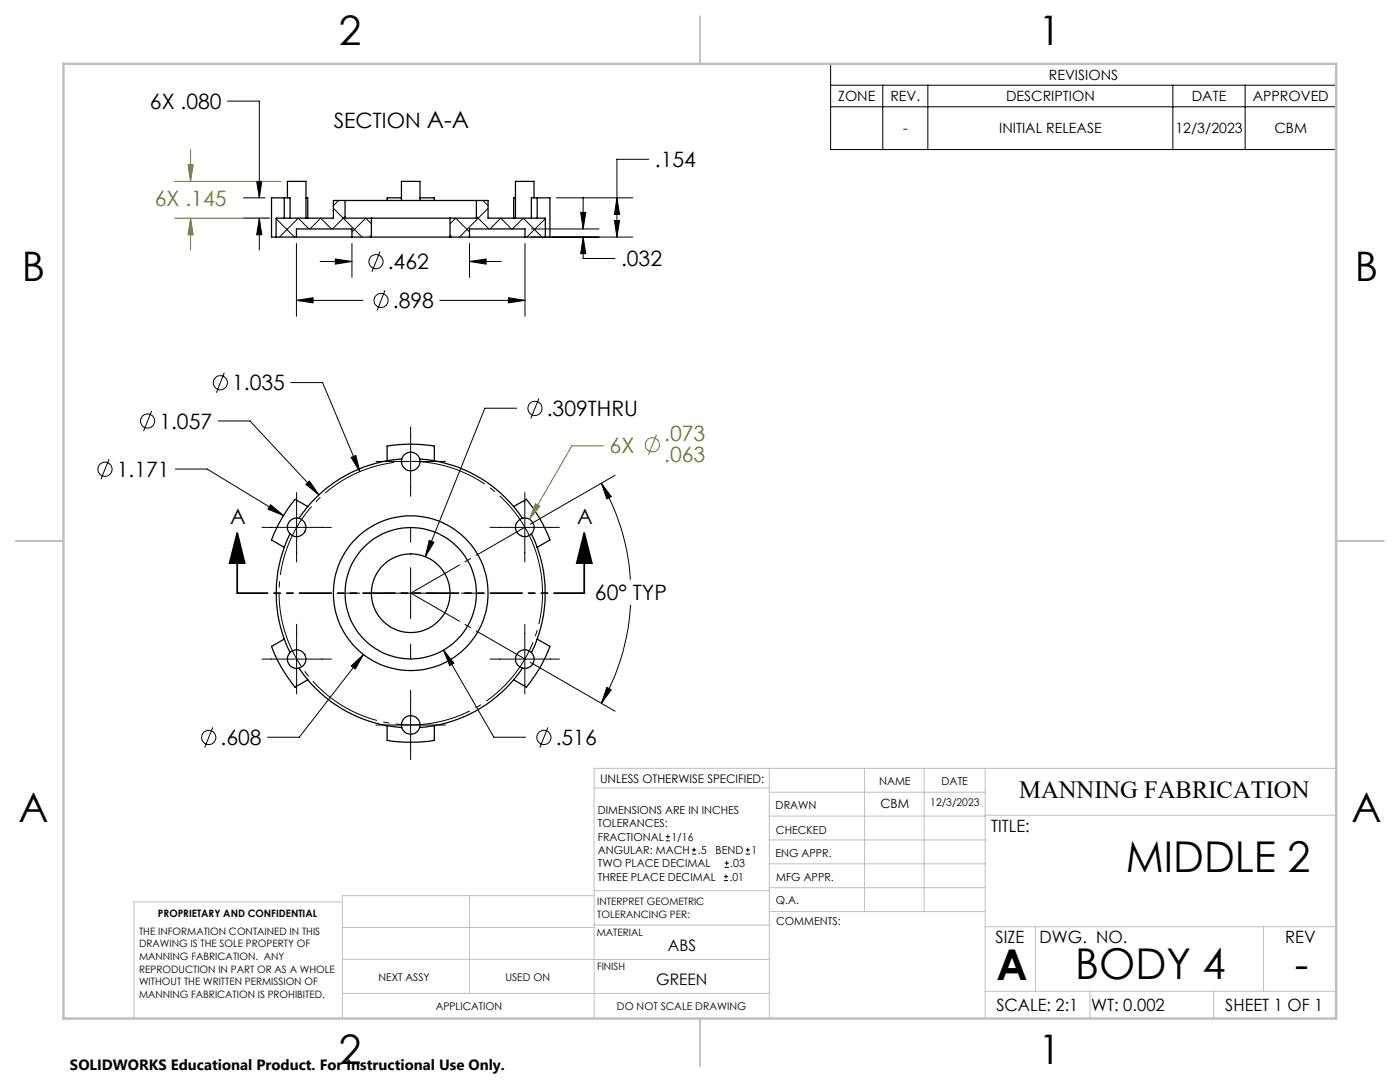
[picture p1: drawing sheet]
<svg xmlns="http://www.w3.org/2000/svg" width="279mm" height="216mm" viewBox="0 0 279 216" stroke-linecap="round" stroke-linejoin="round" font-family="sans-serif">
<g fill="none" stroke="#000" stroke-width=".25">
<path d="M56.7 39.5h1.2v4M56.7 39.5h-2.5v7.8h5M56.7 39.5v4M57.4 39.5v-3.3h3.7v7.3M61.1 39.5h.3v4M80.1 39.5h-2.8v.5M83.8 39.5h2.9v.5M102.9 39.5h-.4v4M106.6 39.5v-3.3h-3.7v7.3M107.2 39.5h-1.2v4M107.2 39.5h2.5v7.8h-4.9M107.2 39.5v4"/>
<path d="M59.2 47.3h11M59.2 47.3v-1.6h11v1.6M68.9 40h26.2M68.9 40h-2.4v3.5h-11.4v3.8M68.9 40v3.5h5.2M70.2 47.3h3.9M74.1 43.5h15.7M74.1 47.3h15.7M74.1 43.5v3.8M80.1 40v-3.8h3.7v3.8M89.8 47.3h3.9M89.8 43.5v3.8"/>
<path d="M93.7 47.3h11.1M93.7 47.3v-1.6h11.1v1.6M95.1 40v3.5h-5.3M95.1 40h2.3v3.5h11.4v3.8M77.3 91.9v-2.9a28.8 28.8 0 0 1 9.4 0v2.9M77.3 91.9a27.1 27.1 0 0 0-15.9 9.2M80.2 91.6l-2.9 .3M83.7 91.6l3 .3M86.7 91.9a27.1 27.1 0 0 1 15.8 9.2M56.7 109.2a27.1 27.1 0 0 0 0 18.3M57.9 106.5l-1.2 2.7M61.4 101.1l-2.5-1.5a29.2 29.2 0 0 0-4.7 8.1l2.5 1.5"/>
<path d="M61.4 101.1l-1.7 2.3M102.5 101.1l2.6-1.5a29.2 29.2 0 0 1 4.6 8.1l-2.5 1.5M102.5 101.1l1.8 2.3M106 106.5l1.2 2.7M107.2 109.2a27.1 27.1 0 0 1 0 18.3M56.7 127.5l1.2 2.7M56.7 127.5l-2.5 1.5a28.7 28.7 0 0 0 4.7 8.1l2.5-1.5M59.7 133.3l1.7 2.3M61.4 135.6a27.2 27.2 0 0 0 15.9 9.2M102.5 135.6a27.2 27.2 0 0 1-15.8 9.2M104.3 133.3l-1.8 2.3M107.2 127.5l-1.2 2.7"/>
<path d="M107.2 127.5l2.5 1.5a28.7 28.7 0 0 1-4.6 8.1l-2.6-1.5M77.3 144.8v2.9a31.6 31.6 0 0 0 9.4 0v-2.9M77.3 144.8l2.9 .4M86.7 144.8l-3 .4"/>
<circle cx="82" cy="92.1" r="1.86"/>
<circle cx="59.2" cy="105.2" r="1.86"/>
<circle cx="82" cy="118.4" r="13.1"/>
<circle cx="82" cy="118.4" r="15.4"/>
<circle cx="82" cy="118.4" r="7.8"/>
<circle cx="104.7" cy="105.2" r="1.86"/>
<circle cx="59.2" cy="131.5" r="1.86"/>
<circle cx="104.7" cy="131.5" r="1.86"/>
<circle cx="82" cy="144.7" r="1.86"/>
</g>
<g fill="none" stroke="#000" stroke-width=".2">
<path d="M165.8 12.7h100.9v17.1h-100.9zM165.8 17h100.9M176.2 17v12.8M185.2 17v12.8M234.1 17v12.8M248.5 17v12.8M45.4 20.2h6.4v19.3M48.6 39.5h4.3M51.2 36.2h1l-.4 3.3zM111 39.5h15.3M116.4 39.3v6.4M123.1 39.5l.5 3.3h-1z"/>
<path d="M129.5 31.8h-6.4v15.5M165.8 21.3h100.9M48.6 43.5h5.2M51.8 43.5l.4 3.3h-1zM51.8 43.5v6.4M55.1 43.6l3.7 3.7M59.2 59.9l3.3-.5v1zM59.2 48.6v14.5M59.2 59.9h13.2M61.7 45.7l-2.2-2.2-3.7 3.8M61.9 45.7l2.1-2.2 2.1 2.2M63.9 52.2h6.3"/>
<path d="M66.5 41.6l5.7 5.7M66.9 51.7l3.3 .5-3.3 .5zM67.6 40l-1.1 1M68.9 43.2l-2.5 2.5M70.2 48.6v6.8M74.1 44.7l-1.1-1.2-2.8 2.8M74.1 46.9l-.4 .4M75.8 50.2l-1.6 4M76.8 57.9l-1.6 4.1M87.8 59.9h17M89.8 44.7l1.1-1.2 2.8 2.8M89.8 46.9l.4 .4"/>
<path d="M93.7 52.2l3.3-.5v1zM93.7 48.6v6.8M93.7 52.2h6.3M95.1 43.2l2.5 2.5M96.4 40l1 1M97.4 41.6l-5.7 5.7M97.8 45.7l2.1-2.2 2.2 2.2M101.5 59.4l3.3 .5-3.3 .5zM102.3 45.7l2.1-2.2 3.8 3.8M104.8 48.6v14.5M106 45.7h13.6M106 47.3h20.3"/>
<path d="M108.8 43.6l-3.6 3.7M115.9 42.4h1l-.5 3.3zM116.4 47.3l.5 3.3h-1zM116.4 47.3v4.3h6.3M122.6 44h1l-.5 3.3zM44.8 74.4l-1.6 4M58 76.3h6.4l7.4 17.8M107.6 79.5l-1.7 4M21.8 91.6l-1.7 4M30.3 82l-1.7 4M35 93.6h6.3l15.3 9.3M43.5 84h6.4l13.7 14.7"/>
<path d="M59.2 98.3v13.8M61 96.7l.8-.7 1.8 2.7zM70.1 91.3l.9-.4 .8 3.2zM75 92.1h13.9M82 85.2v13.8M103.1 81.5h-6.3l-11.9 29.6M104.7 98.3v13.8M120 96.4l2 2.7-.9 .5zM120 96.4a43.4 43.4 0 0 1 5.8 19.3M122.8 94.8l-17 9.8M52.3 105.2h13.8M54 100.7l2.6 2.2-3.1-1.3z"/>
<path d="M69 118.4h2.8M76.9 118.4h10.1M82 105.4v2.8M82 113.3v10.1M85.7 107.8l.9 .4-1.7 2.9zM92.1 118.4h2.8M97.8 105.2h13.9M52.3 131.5h13.8M59.2 124.6v13.9M70.1 132.9l2.4-2.3-1.6 2.9zM72.5 130.6l-12.8 16.5h-6.3M82 128.5v2.8"/>
<path d="M82 137.7v13.9M88.5 129.7l2.1 2.6-.9 .5zM88.5 129.7l10.1 17.4h6.3M97.8 131.5h13.9M104.7 124.6v13.9M105.8 132.2l17 9.7M121.1 137.2l.9 .5-2 2.6zM125.8 120.7a44.2 44.2 0 0 1-5.8 19.6M42.5 145.1l-1.6 4.1M75 144.7h13.9M109.4 145.1l-1.7 4.1M132.9 167.8h.8"/>
<path d="M132.9 166.9h.8M133.3 166.5v.9M138.1 170.4h.8M138.1 169.6h.8M138.5 169.2v.8M144.5 175.7h.8M144.5 174.9h.8M144.6 173.1h.9M144.6 172.2h.9M144.9 174.5v.8M145 171.8v.8M148.8 170.4h.8"/>
<path d="M148.8 169.6h.8M149.2 169.2v.8"/>
<circle cx="75" cy="52.2" r="1.41"/>
<circle cx="76.1" cy="59.9" r="1.41"/>
<circle cx="44" cy="76.4" r="1.42"/>
<circle cx="21" cy="93.6" r="1.41"/>
<circle cx="29.5" cy="84" r="1.41"/>
<circle cx="106.8" cy="81.5" r="1.41"/>
<circle cx="41.7" cy="147.2" r="1.41"/>
<circle cx="108.5" cy="147.2" r="1.41"/>
</g>
<g fill="none" stroke="#808000" stroke-width=".2">
<path d="M34.9 36.2h21.2M37.5 32.9h1.1l-.6 3.3zM38 29.8v6.4M34.9 43.5h18.9M38 43.5l.6 3.3h-1.1zM38 43.5v6.4M120.5 89h-6.4l-8.4 14.6M131 86.7l-1.6 4.1M106.9 100.5l.8 .5-2 2.6z"/>
<circle cx="130.2" cy="88.8" r="1.41"/>
</g>
<path d="M47.3 106.4l1.5 6h-3zM47.3 106.4v12M116.6 106.4l1.5 6h-3zM116.6 106.4v12" fill="none" stroke="#000" stroke-width=".35"/>
<path d="M107.1 110.7a26.3 26.3 0 0 0-44-10.6 26.3 26.3 0 0 0 12 43.6 26.3 26.3 0 0 0 32.4-31.6l-.4-1.4" fill="none" stroke="#000" stroke-width=".2" stroke-dasharray="15.2 1.3 1.3 1.3" stroke-dashoffset="1.2" stroke-linecap="butt"/>
<path d="M116.6 118.4h-69.2" fill="none" stroke="#000" stroke-width=".35" stroke-dasharray="6.3 1.3 1.3 1.3 1.3 1.3" stroke-dashoffset=".3"/>
<path d="M82 118.4l22.8 13.1M104.8 105.2l-22.8 13.2" fill="none" stroke="#000" stroke-width=".2" stroke-dasharray="15.2 1.3 1.3 1.3" stroke-dashoffset="4"/>
<g fill="none" stroke="#c0c0c0" stroke-width=".2">
<path d="M118.6 157.2h34.9M153.5 153.3v49.9M153.5 158.1h43.1M172.5 153.3v28.6M184.4 153.3v28.6M196.6 153.3v49.9M266.7 153.3h-148.1v49.9M68.3 180h-41.6v23.2M93.7 178.7v19.5M118.6 178.7h-50.3v24.5M118.6 177.7h35M153.5 167.6h43.1"/>
<path d="M153.5 162.8h43.1M153.5 172.4h43.1M153.5 177.1h43.1M196.6 162.7h70.1M68.3 198.2h85.2M68.3 191.4l85.2 .1M68.3 185.1h50.3M118.6 184.6h35M153.6 181.9h43M196.6 197.8h70.1M196.6 184.9h70.1M206.7 184.9v12.9"/>
<path d="M217.5 197.8v5.4M242.2 197.8v5.4M252.2 184.9v12.9"/>
</g>
<path d="M139.7 3.2v9.5M3.1 107.9h9.6M266.7 107.9h9.5M139.7 203.2v9.6" fill="none" stroke="#c0c0c0" stroke-width=".25"/>
<path d="M12.7 12.7h254v190.5h-254z" fill="none" stroke="#c0c0c0" stroke-width=".5"/>
<g fill="#000">
<path d="M54 100.7l-.5 .9 3.1 1.3zM61 96.7l2.6 2-1.8-2.7zM70.1 132.9l.8 .6 1.6-2.9zM88.5 129.7l1.2 3.1 .9-.5zM85.7 107.8l-.8 3.3 1.7-2.9zM51.2 36.2h1l-.4 3.3zM51.8 43.5l.4 3.3h-1zM115.9 42.4h1l-.5 3.3zM116.4 47.3l.5 3.3h-1zM123.1 39.5l.5 3.3h-1zM122.6 44h1l-.5 3.3zM59.2 59.9l3.3-.5v1zM101.5 59.4l3.3 .5-3.3 .5zM66.9 51.7l3.3 .5-3.3 .5zM93.7 52.2l3.3-.5v1z"/>
<path d="M116.6 106.4l1.5 6h-3zM47.3 106.4l1.5 6h-3z"/>
<path d="M121.1 137.2l.9 .5-2 2.6zM120 96.4l2 2.7-.9 .5zM70.1 91.3l1.7 2.8-.8-3.2z"/>
</g>
<path d="M106.9 100.5l-1.2 3.1 2-2.6zM37.5 32.9h1.1l-.6 3.3zM38 43.5l.6 3.3h-1.1z" fill="#808000"/>
<g font-size="8.5">
<text x="224.7" y="174">MIDDLE 2</text>
<text x="198.9" y="195.5">A</text>
<text x="214.6" y="195.4">BODY 4</text>
<text x="258.4" y="195.4">-</text>
</g>
<g font-size="8.1">
<text x="67.6" y="8.9">2</text>
<text x="207.3" y="8.9">1</text>
<text x="4.4" y="56.2">B</text>
<text x="270.4" y="56.2">B</text>
<text x="3.7" y="164.1">A</text>
<text x="269.7" y="164.1">A</text>
<text x="67.6" y="212.4">2</text>
<text x="207.3" y="212.4">1</text>
</g>
<text font-size="4.9" x="203.4" y="159.3">MANNING FABRICATION</text>
<g font-size="4.2">
<text x="29.9" y="21.8">6X .080</text>
<text x="66.6" y="25.5">SECTION A-A</text>
<text x="130.7" y="33.4">.154</text>
<text x="77.4" y="53.7">.462</text>
<text x="123.9" y="53.2">.032</text>
<text x="78.4" y="61.5">.898</text>
<text x="46.3" y="77.9">1.035</text>
<text x="109.1" y="83">.309THRU</text>
<text x="31.8" y="85.5">1.057</text>
<text x="23.3" y="95.2">1.171</text>
<text x="45.9" y="104.5">A</text>
<text x="115.2" y="104.5">A</text>
<text x="118.7" y="119.8">60° TYP</text>
<text x="44" y="148.7">.608</text>
<text x="110.9" y="148.7">.516</text>
</g>
<g font-size="4.2" fill="#808000">
<text x="30.9" y="41.2">6X .145</text>
<text x="132.6" y="88">.073</text>
<text x="121.7" y="90.3">6X</text>
<text x="132.6" y="92.1">.063</text>
</g>
<g font-size="3.4">
<text x="197.8" y="166">TITLE:</text>
<text x="198.7" y="188.1">SIZE</text>
<text x="207.5" y="188.1">DWG. NO.</text>
<text x="256.5" y="188.2">REV</text>
<text x="198.8" y="201.7">SCALE: 2:1</text>
<text x="217.7" y="201.8">WT: 0.002</text>
<text x="244.5" y="201.7">SHEET 1 OF 1</text>
</g>
<g font-size="3.2">
<text x="133.3" y="189.8">ABS</text>
<text x="131" y="196.6">GREEN</text>
</g>
<text font-size="3" x="14" y="213.5">SOLIDWORKS Educational Product. For Instructional Use Only.</text>
<g font-size="2.8">
<text x="209.3" y="15.9">REVISIONS</text>
<text x="167.3" y="20.2">ZONE</text>
<text x="177.7" y="20.2">REV.</text>
<text x="200.8" y="20.2">DESCRIPTION</text>
<text x="237.8" y="20.2">DATE</text>
<text x="250" y="20.2">APPROVED</text>
<text x="180.2" y="26.6">-</text>
<text x="199.4" y="26.6">INITIAL RELEASE</text>
<text x="234.6" y="26.6">12/3/2023</text>
<text x="254.4" y="26.6">CBM</text>
</g>
<text font-size="2.5" x="175.7" y="161.3">CBM</text>
<text font-size="2.4" x="119.8" y="156.2">UNLESS OTHERWISE SPECIFIED:</text>
<g font-size="2.2">
<text x="154.8" y="161.4">DRAWN</text>
<text x="175.4" y="156.6">NAME</text>
<text x="187.9" y="156.7">DATE</text>
<text x="119.3" y="162.4">DIMENSIONS ARE IN INCHES</text>
<text x="119.3" y="165.1">TOLERANCES:</text>
<text x="119.3" y="167.8">FRACTIONAL</text>
<text x="134" y="167.8">1/16</text>
<text x="154.9" y="166.3">CHECKED</text>
<text x="119.3" y="173.1">TWO PLACE DECIMAL</text>
<text x="119.3" y="170.4">ANGULAR: MACH</text>
<text x="139.2" y="170.4">.5</text>
<text x="142.8" y="170.4">BEND</text>
<text x="145.8" y="173.1">.03</text>
<text x="150" y="170.4">1</text>
<text x="154.8" y="171">ENG APPR.</text>
<text x="119.3" y="175.7">THREE PLACE DECIMAL</text>
<text x="145.6" y="175.7">.01</text>
<text x="154.9" y="175.7">MFG APPR.</text>
<text x="154.9" y="180.4">Q.A.</text>
<text x="154.9" y="184.6">COMMENTS:</text>
</g>
<g font-size="2.1">
<text x="185.7" y="160.7">12/3/2023</text>
<text x="75.5" y="195.7">NEXT ASSY</text>
<text x="100.9" y="195.7">USED ON</text>
<text x="86.9" y="201.5">APPLICATION</text>
<text x="123.1" y="201.6">DO NOT SCALE DRAWING</text>
</g>
<g font-size="2">
<text x="31.5" y="182.9">PROPRIETARY AND CONFIDENTIAL</text>
<text x="119.2" y="180.6">INTERPRET GEOMETRIC</text>
<text x="119.2" y="183.1">TOLERANCING PER:</text>
<text x="27.8" y="186.5">THE INFORMATION CONTAINED IN THIS</text>
<text x="27.8" y="189">DRAWING IS THE SOLE PROPERTY OF</text>
<text x="27.8" y="191.6">MANNING FABRICATION. ANY</text>
<text x="119.1" y="186.7">MATERIAL</text>
<text x="27.8" y="194.1">REPRODUCTION IN PART OR AS A WHOLE</text>
<text x="27.8" y="196.6">WITHOUT THE WRITTEN PERMISSION OF</text>
<text x="119.1" y="193.5">FINISH</text>
<text x="27.8" y="199.1">MANNING FABRICATION IS PROHIBITED.</text>
</g>
</svg>
